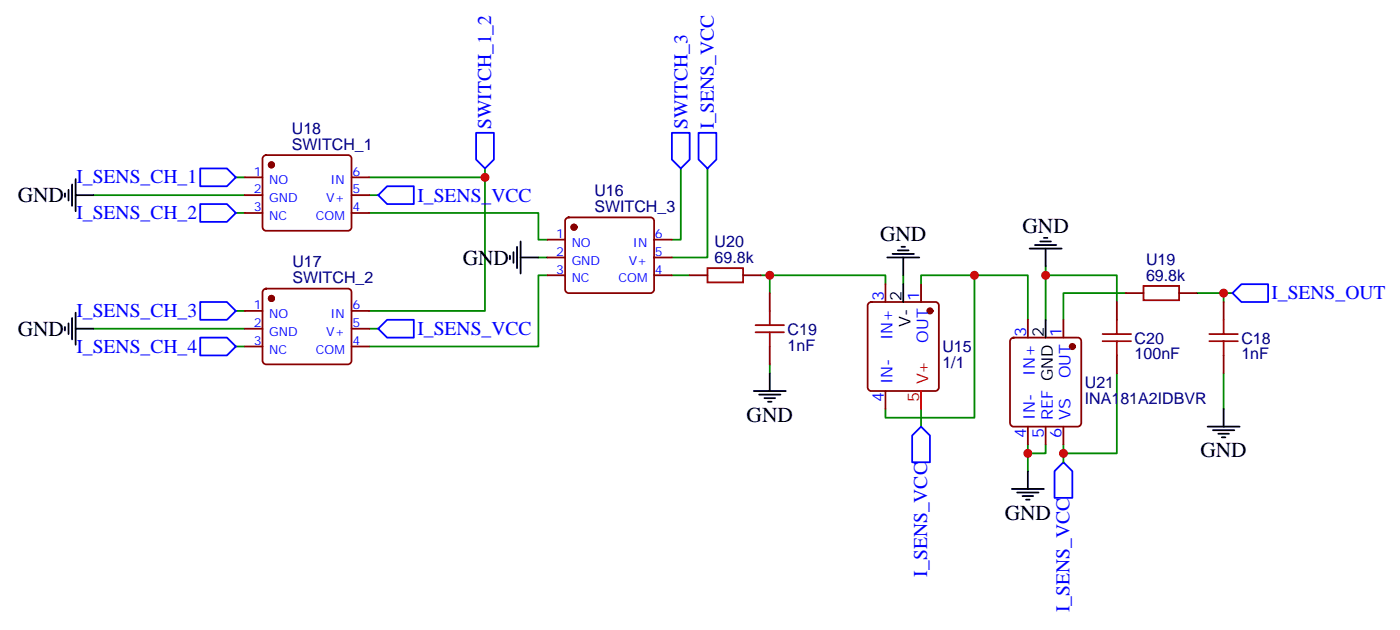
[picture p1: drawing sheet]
<svg xmlns="http://www.w3.org/2000/svg" width="277mm" height="125mm" viewBox="0 0 277 125" stroke-linecap="round" stroke-linejoin="round" font-family="sans-serif">
<g fill="none" stroke="#008700" stroke-width=".35">
<path d="M18.5 38.7h30M46.7 35.1h1.8M73.2 38.7h1.8M96.1 33.4v1.7h-22.9M96.1 35.1v26.5h-22.9M134.9 33.4v14.1h-1.7M140.2 33.4v17.6h-7M46.7 42.2h1.8M73.2 42.2h33.5v5.3h1.8M106.7 51h1.8M108.5 54.5h-1.8v14.2h-33.5M133.2 54.5h3.5"/>
<path d="M150.8 54.5h1.8v3.6M152.6 54.5h22.9v1.8M179 54.5v1.8M182.6 56.3v-1.8h21.1v8.9M193.1 54.5v28.3h-17.6v-1.8M207.3 54.5h14.1v5.3M207.3 52.8v10.6M223.1 58.1h-12.3v5.3M237.2 58.1h7.1M242.5 58.1v1.7M18.5 65.1h30M46.7 68.7h1.8"/>
<path d="M46.7 61.6h1.8M73.2 65.1h1.8M152.6 72.2v1.7M221.4 73.9v15.9h-10.6M242.5 73.9v7.1M182.6 81v3.5M203.7 88.1v5.2M207.3 88.1v1.7h-3.6M210.8 88.1v3.5"/>
</g>
<g fill="none" stroke="#000" stroke-width=".35">
<path d="M12.9 38.3v.7M13.6 37.6v2.1M14.3 36.5v4.3M15 35.5v6.3M15 38.7h3.5M101.1 50.7v.7M101.8 50v2.1M102.5 48.9v4.2M103.2 51h3.5M103.2 47.8v6.4M175.9 51h6.3M176.9 50.3h4.3"/>
<path d="M178 49.6h2.1M178.7 48.9h.7M179 51v3.5M179 56.3v3.5M204.1 49.2h6.3M205.1 48.5h4.3M206.2 47.8h2.1M206.9 47.1h.7M207.3 49.2v3.6M12.9 64.8v.7M13.6 64.1v2.1M14.3 63v4.2"/>
<path d="M15 65.1h3.5M15 61.9v6.4M149.4 77.5h6.4M150.5 78.2h4.2M151.5 78.9h2.1M152.2 79.6h.7M152.6 73.9v3.6M207.3 63.4v3.5M200.6 96.9h6.3M201.6 97.6h4.2M202.7 98.3h2.1M203.4 99h.7"/>
<path d="M203.7 93.3v3.6M239.4 84.5h6.3M240.4 85.2h4.3M241.5 85.9h2.1M242.2 86.6h.7M242.5 81v3.5"/>
</g>
<path d="M39.7 33.4h5.3l1.7 1.7-1.7 1.8h-5.3zM75 38.7l1.7-1.8h5.3v3.5h-5.3zM94.4 26.3h3.5v5.3l-1.8 1.8-1.7-1.8zM133.2 26.3h3.5v5.3l-1.8 1.8-1.7-1.8zM138.5 26.3h3.5v5.3l-1.8 1.8-1.7-1.8zM39.7 59.8h5.3l1.7 1.8-1.7 1.8h-5.3zM39.7 40.4h5.3l1.7 1.8-1.7 1.8h-5.3zM244.3 58.1l1.8-1.8h5.3v3.5h-5.3zM39.7 66.9h5.3l1.7 1.8-1.7 1.7h-5.3zM75 65.1l1.7-1.7h5.3v3.5h-5.3zM182.6 84.5l1.7 1.8v5.3h-3.5v-5.3zM210.8 91.6l1.7 1.7v5.3h-3.5v-5.3z" fill="none" stroke="#00f" stroke-width=".35"/>
<g fill="none" stroke="#870000" stroke-width=".35">
<path d="M48.5 35.1h3.5M48.5 38.7h3.5M52.3 30.9l.4-.2h16.3a.71 .71 0 0 1 .7 .7v13.6a.76 .76 0 0 1-.7 .7h-16.3a.76 .76 0 0 1-.7-.7v-13.6zM69.7 35.1h3.5M69.7 38.7h3.5M48.5 42.2h3.5M52.3 57.4l.4-.2h16.3a.71 .71 0 0 1 .7 .7v13.6a.76 .76 0 0 1-.7 .7h-16.3a.76 .76 0 0 1-.7-.7v-13.6zM69.7 42.2h3.5M108.5 47.5h3.5M108.5 51h3.5M108.5 54.5h3.5M112.2 43.3l.5-.2h16.2a.71 .71 0 0 1 .7 .7v13.6a.76 .76 0 0 1-.7 .7h-16.2a.76 .76 0 0 1-.7-.7v-13.6z"/>
<path d="M129.6 47.5h3.6M129.6 51h3.6M129.6 54.5h3.6M136.7 54.5h3.5M147.3 54.5h3.5M152.6 58.1v3.5M175.5 56.3v3.5M182.6 56.3v3.5M221.4 59.8v3.6M223.1 58.1h3.6M233.7 58.1h3.5M242.5 59.8v3.6"/>
<path d="M48.5 61.6h3.5M48.5 65.1h3.5M48.5 68.7h3.5M69.7 61.6h3.5M69.7 65.1h3.5M69.7 68.7h3.5M152.6 68.7v3.5M172.2 60l.5-.2h12.7a.71 .71 0 0 1 .7 .7v16.3a.76 .76 0 0 1-.7 .7h-12.7a.76 .76 0 0 1-.7-.7v-16.3zM175.5 77.5v3.5M200.4 67.1l.5-.2h12.7a.71 .71 0 0 1 .7 .7v16.2a.76 .76 0 0 1-.7 .7h-12.7a.76 .76 0 0 1-.7-.7v-16.2zM203.7 63.4v3.5M210.8 63.4v3.5"/>
<path d="M221.4 70.4v3.5M242.5 70.4v3.5M203.7 84.5v3.6M207.3 84.5v3.6M210.8 84.5v3.6"/>
</g>
<g fill="#870000" stroke="#870000" stroke-width=".35">
<circle cx="184.3" cy="61.6" r=".53"/>
<circle cx="113.8" cy="45" r=".53"/>
<circle cx="53.8" cy="59.1" r=".53"/>
<circle cx="53.8" cy="32.7" r=".53"/>
<circle cx="212.5" cy="68.7" r=".53"/>
</g>
<path d="M182.6 77.5v3.5" fill="none" stroke="#f00" stroke-width=".35"/>
<g fill="none" stroke="#a10000" stroke-width=".35">
<path d="M140.2 53.1h7.1v2.9h-7.1zM226.7 56.7h7v2.8h-7zM149.8 64.4h5.6M149.8 65.8h5.6M152.6 61.6v2.8M152.6 65.8v2.9M218.5 66.2h5.7M218.5 67.6h5.7M221.4 63.4v2.8M221.4 67.6v2.8M239.7 66.2h5.7M239.7 67.6h5.7"/>
<path d="M242.5 63.4v2.8M242.5 67.6v2.8"/>
</g>
<g fill="#c00">
<circle cx="193.1" cy="54.5" r=".88"/>
<circle cx="152.6" cy="54.5" r=".88"/>
<circle cx="203.7" cy="89.8" r=".88"/>
<circle cx="96.1" cy="35.1" r=".88"/>
<circle cx="242.5" cy="58.1" r=".88"/>
<circle cx="207.3" cy="54.5" r=".88"/>
<circle cx="210.8" cy="89.8" r=".88"/>
</g>
<g font-size="4.2">
<text x="3.5" y="40.1">GND</text>
<text x="174.4" y="47.8">GND</text>
<text x="202.7" y="46.1">GND</text>
<text x="91.7" y="52.5">GND</text>
<text x="3.5" y="66.6">GND</text>
<text x="148" y="83.5">GND</text>
<text x="237.9" y="90.6">GND</text>
<text x="199.1" y="102.9">GND</text>
</g>
<g font-size="3.9" fill="#00f">
<text x="97.3" y="25.6" transform="rotate(-90 97.3 25.6)">SWITCH_1_2</text>
<text x="136.3" y="25.6" transform="rotate(-90 136.3 25.6)">SWITCH_3</text>
<text x="141.5" y="25.6" transform="rotate(-90 141.5 25.6)">I_SENS_VCC</text>
<text x="15.2" y="36.3">I_SENS_CH_1</text>
<text x="82.7" y="40.1">I_SENS_VCC</text>
<text x="15.2" y="43.4">I_SENS_CH_2</text>
<text x="252" y="59.3">I_SENS_OUT</text>
<text x="15.2" y="62.8">I_SENS_CH_3</text>
<text x="15.2" y="69.9">I_SENS_CH_4</text>
<text x="82.7" y="66.5">I_SENS_VCC</text>
<text x="183.8" y="114.2" transform="rotate(-90 183.8 114.2)">I_SENS_VCC</text>
<text x="212" y="121.3" transform="rotate(-90 212 121.3)">I_SENS_VCC</text>
</g>
<g font-size="3.2" fill="#000080">
<text x="57.8" y="29.7">SWITCH_1</text>
<text x="57.8" y="26.5">U18</text>
<text x="117.8" y="38.8">U16</text>
<text x="117.8" y="42">SWITCH_3</text>
<text x="58" y="53">U17</text>
<text x="141.7" y="52.1">69.8k</text>
<text x="141.7" y="48.9">U20</text>
<text x="227.2" y="52.5">U19</text>
<text x="58" y="56.1">SWITCH_2</text>
<text x="227.2" y="55.6">69.8k</text>
<text x="156.1" y="69.4">1nF</text>
<text x="156.1" y="66.3">C19</text>
<text x="186.8" y="69.8">U15</text>
<text x="224.9" y="71.2">100nF</text>
<text x="224.9" y="68.1">C20</text>
<text x="246.1" y="71.2">1nF</text>
<text x="246.1" y="68.1">C18</text>
<text x="186.8" y="73">1/1</text>
<text x="215" y="76.9">U21</text>
<text x="215" y="80">INA181A2IDBVR</text>
</g>
<g font-size="3.2" fill="#00f">
<text x="175.2" y="59.7" transform="rotate(-90 175.2 59.7)">3</text>
<text x="182.2" y="59.7" transform="rotate(-90 182.2 59.7)">1</text>
<text x="176.9" y="67.4" transform="rotate(-90 176.9 67.4)">IN+</text>
<text x="184" y="67.9" transform="rotate(-90 184 67.9)">OUT</text>
<text x="203.4" y="66.7" transform="rotate(-90 203.4 66.7)">3</text>
<text x="210.4" y="66.7" transform="rotate(-90 210.4 66.7)">1</text>
<text x="176.9" y="76.2" transform="rotate(-90 176.9 76.2)">IN-</text>
<text x="205.1" y="74.5" transform="rotate(-90 205.1 74.5)">IN+</text>
<text x="212.2" y="75" transform="rotate(-90 212.2 75)">OUT</text>
<text x="175.2" y="79.7" transform="rotate(-90 175.2 79.7)">4</text>
<text x="205.1" y="83.2" transform="rotate(-90 205.1 83.2)">IN-</text>
<text x="208.7" y="83.2" transform="rotate(-90 208.7 83.2)">REF GND</text>
<text x="212.2" y="83.2" transform="rotate(-90 212.2 83.2)">VS</text>
<text x="203.4" y="86.7" transform="rotate(-90 203.4 86.7)">4</text>
<text x="206.9" y="86.7" transform="rotate(-90 206.9 86.7)">5</text>
<text x="210.4" y="86.7" transform="rotate(-90 210.4 86.7)">6</text>
</g>
<g font-size="3.2">
<text x="178.7" y="59.7" transform="rotate(-90 178.7 59.7)">2</text>
<text x="180.4" y="64.7" transform="rotate(-90 180.4 64.7)">V-</text>
<text x="206.9" y="66.7" transform="rotate(-90 206.9 66.7)">2</text>
</g>
<g font-size="3.2" fill="#f00">
<text x="184" y="76.2" transform="rotate(-90 184 76.2)">V+</text>
<text x="182.2" y="79.7" transform="rotate(-90 182.2 79.7)">5</text>
</g>
<g font-size="2.5" fill="#00f">
<text x="50.3" y="34.8">1</text>
<text x="69.8" y="34.8">6</text>
<text x="50.3" y="38.3">2</text>
<text x="50.3" y="41.8">3</text>
<text x="53.3" y="36.5">NO</text>
<text x="53.3" y="40.1">GND</text>
<text x="64.7" y="40.1">V+</text>
<text x="65.5" y="36.5">IN</text>
<text x="69.8" y="41.8">4</text>
<text x="69.8" y="38.3">5</text>
<text x="53.3" y="43.6">NC</text>
<text x="62.6" y="43.6">COM</text>
<text x="110.3" y="47.1">1</text>
<text x="129.8" y="47.1">6</text>
<text x="110.3" y="50.7">2</text>
<text x="113.3" y="48.9">NO</text>
<text x="113.3" y="52.4">GND</text>
<text x="124.6" y="52.4">V+</text>
<text x="125.5" y="48.9">IN</text>
<text x="129.8" y="50.7">5</text>
<text x="110.3" y="54.2">3</text>
<text x="113.3" y="56">NC</text>
<text x="122.6" y="56">COM</text>
<text x="129.8" y="54.2">4</text>
<text x="50.3" y="61.2">1</text>
<text x="50.3" y="64.8">2</text>
<text x="53.3" y="63">NO</text>
<text x="65.5" y="63">IN</text>
<text x="69.8" y="64.8">5</text>
<text x="69.8" y="61.2">6</text>
<text x="50.3" y="68.3">3</text>
<text x="53.3" y="66.5">GND</text>
<text x="53.3" y="70.1">NC</text>
<text x="62.6" y="70.1">COM</text>
<text x="64.7" y="66.5">V+</text>
<text x="69.8" y="68.3">4</text>
</g>
</svg>
